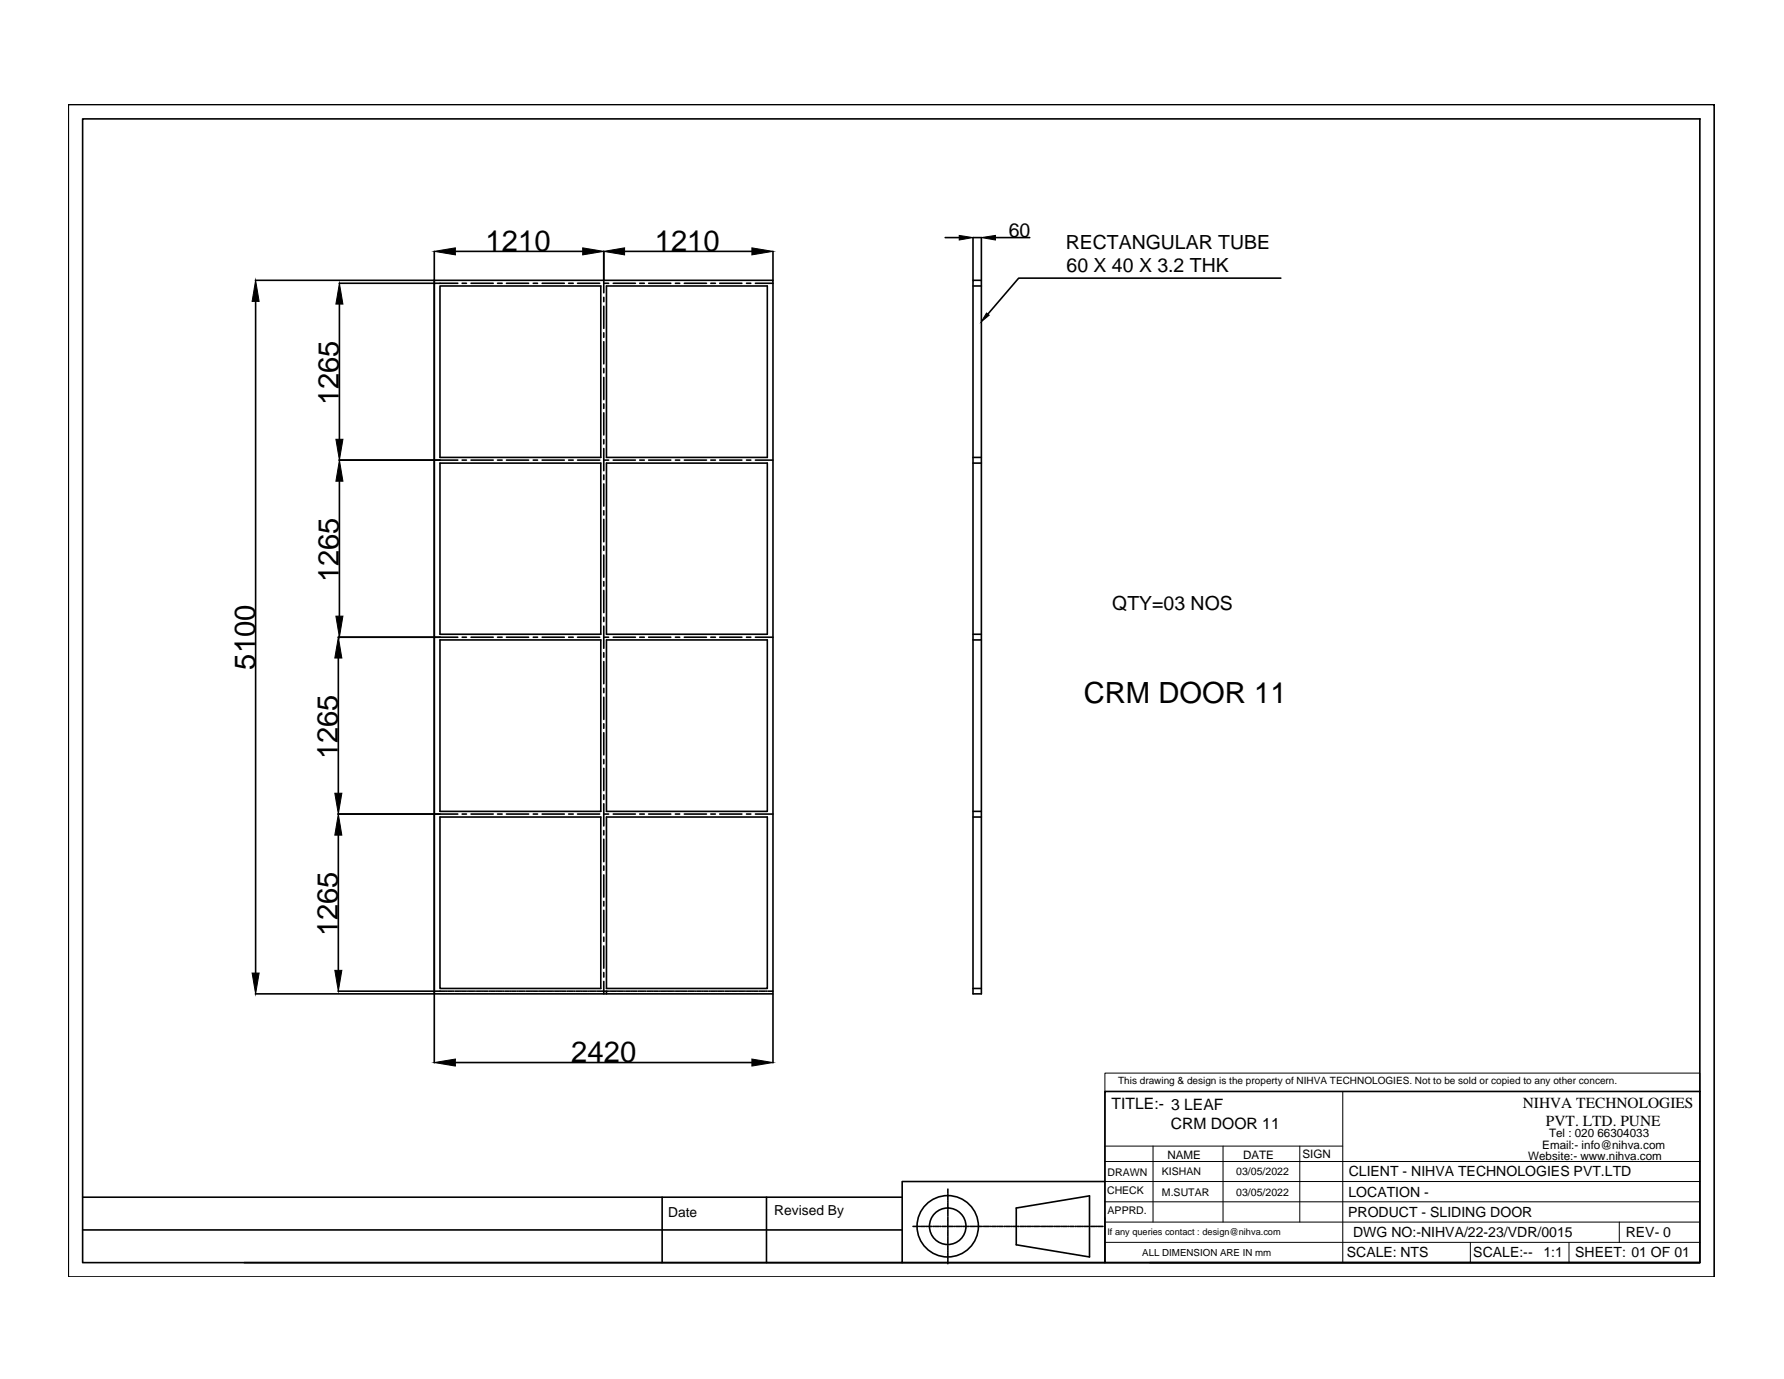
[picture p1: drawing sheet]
<svg xmlns="http://www.w3.org/2000/svg" width="279mm" height="216mm" viewBox="0 0 279 216" stroke-linecap="round" stroke-linejoin="round" font-family="sans-serif">
<!-- layer: 0 -->
<g fill="none" stroke="#000" stroke-width=".25">
<path d="M10.7 16.4h257.8v183.5h-257.8zM12.9 18.6h253.3v179.1h-253.3zM68 39.4v116.2h-28M71.3 39.4h20M94.6 39.4v6.4M97.8 39.4h20M121.1 39.4v4.5M148 37.2h2.2M155.9 37.2h5.4M40 43.9h28M40 47.2v105.1M53.1 44.4h18.6"/>
<path d="M53.2 47.6v21.2M68 43.9h53.1v111.7h-53.1zM68.9 44.8h25.2v26.8h-25.2zM72.4 44.4h.7M73.8 44.4h3.4M77.9 44.4h.7M79.3 44.4h3.5M83.5 44.4h.7M84.9 44.4h3.5M89.1 44.4h.7M90.5 44.4h3.4M94.6 46.6v.6"/>
<path d="M94.6 47.9v3.5M94.6 52.1v.7M94.6 53.5v3.5M94.6 57.7v.7M94.6 59.1v3.5M94.6 44.4h.7M95 44.8h25.2v26.8h-25.2zM96 44.4h3.5M100.2 44.4h.7M101.6 44.4h3.5M105.8 44.4h.7M107.2 44.4h3.4"/>
<path d="M111.3 44.4h.7M112.7 44.4h3.5M116.9 44.4h.7M118.3 44.4h2.8M152.4 43.9h1.3v111.7h-1.3zM152.4 44.8h1.3M152.4 43.9v-6.7h1.3v6.7M200.6 43.5h-41.1l-4.8 5.7M53.1 72h18.6M53.2 75.3v21.2M68.9 72.5h25.2v26.8h-25.2zM72.4 72h.7"/>
<path d="M73.8 72h3.4M77.9 72h.7M79.3 72h3.5M83.5 72h.7M84.9 72h3.5M89.1 72h.7M90.5 72h3.4M94.6 63.2v.8M94.6 64.6v3.5M94.6 68.8v.7M94.6 70.2v3.5M94.6 74.4v.7"/>
<path d="M94.6 75.8v3.4M94.6 80v.6M94.6 72h.7M95 72.5h25.2v26.8h-25.2zM96 72h3.5M100.2 72h.7M101.6 72h3.5M105.8 72h.7M107.2 72h3.4M111.3 72h.7M112.7 72h3.5M116.9 72h.7"/>
<path d="M118.3 72h2.8M152.4 72.5h1.3M152.4 71.6h1.3M52.9 99.8h18.8M72.4 99.8h.7M73.8 99.8h3.4M77.9 99.8h.7M79.3 99.8h3.5M83.5 99.8h.7M84.9 99.8h3.5M89.1 99.8h.7M90.5 99.8h3.4"/>
<path d="M94.6 81.3v3.5M94.6 85.5v.7M94.6 86.9v3.5M94.6 91v.8M94.6 92.4v3.5M94.6 96.6v.7M94.6 98v3.5M94.6 99.8h.7M96 99.8h3.5M100.2 99.8h.7M101.6 99.8h3.5M105.8 99.8h.7"/>
<path d="M107.2 99.8h3.4M111.3 99.8h.7M112.7 99.8h3.5M116.9 99.8h.7M118.3 99.8h2.8M152.4 99.3h1.3M53 103v21.2M68.9 100.2h25.2v26.8h-25.2zM94.6 102.2v.7M94.6 103.6v3.4M94.6 107.8v.6M94.6 109.2v3.4"/>
<path d="M94.6 113.3v.7M94.6 114.7v3.5M94.6 118.9v.7M95 100.2h25.2v26.8h-25.2zM152.4 100.2h1.3M52.9 127.5h18.8M53 130.8v21.1M68.9 127.9h25.2v26.9h-25.2zM72.4 127.5h.7M73.8 127.5h3.4M77.9 127.5h.7M79.3 127.5h3.5"/>
<path d="M83.5 127.5h.7M84.9 127.5h3.5M89.1 127.5h.7M90.5 127.5h3.4M94.6 120.3v3.5M94.6 124.4v.8M94.6 125.8v3.5M94.6 130v.7M94.6 131.4v3.5M94.6 135.6v.7M94.6 137v3.4M94.6 127.5h.7"/>
<path d="M95 127.9h25.2v26.9h-25.2zM96 127.5h3.5M100.2 127.5h.7M101.6 127.5h3.5M105.8 127.5h.7M107.2 127.5h3.4M111.3 127.5h.7M112.7 127.5h3.5M116.9 127.5h.7M118.3 127.5h2.8M152.4 127.9h1.3M152.4 127h1.3"/>
<path d="M52.9 155.2h16.9M68 155.6v10.8M69.9 155.2h.1M70.1 155.2h.8M71 155.2h.1M71.3 155.2h.7M72.1 155.2h.1M72.4 155.2h.7M73.2 155.2h.1M73.5 155.2h.7M74.3 155.2h.2M74.6 155.2h.7"/>
<path d="M75.4 155.2h.2M75.7 155.2h.7M76.6 155.2h.1M76.8 155.2h.7M77.7 155.2h.1M77.9 155.2h.7M78.8 155.2h.1M79.1 155.2h.6M79.9 155.2h.1M80.2 155.2h.6M81 155.2h.1M81.3 155.2h.7"/>
<path d="M82.1 155.2h.1M82.4 155.2h.7M83.2 155.2h.2M83.5 155.2h.7M84.4 155.2h.1M84.6 155.2h.7M85.5 155.2h.1M85.7 155.2h.7M86.6 155.2h.1M86.9 155.2h.6M87.7 155.2h.1M88 155.2h.6"/>
<path d="M88.8 155.2h.1M89.1 155.2h.7M89.9 155.2h.1M90.2 155.2h.7M91 155.2h.2M91.3 155.2h.7M92.1 155.2h.2M92.4 155.2h.7M93.2 155.2h.2M93.5 155.2h.7M94.3 155.2h.2M94.6 141.1v.7"/>
<path d="M94.6 142.5v3.5M94.6 146.7v.7M94.6 148.1v3.5M94.6 152.3v.7M94.6 153.7v1.9M94.6 155.2h.7M95 155.2v.4M95.5 155.2h.1M95.7 155.2h.8M96.6 155.2h.1M96.8 155.2h.8M97.7 155.2h.1"/>
<path d="M98 155.2h.7M98.8 155.2h.2M99.1 155.2h.7M99.9 155.2h.2M100.2 155.2h.7M101 155.2h.2M101.3 155.2h.7M102.1 155.2h.2M102.4 155.2h.7M103.3 155.2h.1M103.5 155.2h.8M104.4 155.2h.1"/>
<path d="M104.6 155.2h.8M105.5 155.2h.1M105.8 155.2h.7M106.6 155.2h.2M106.9 155.2h.7M107.7 155.2h.2M108 155.2h.7M108.8 155.2h.2M109.1 155.2h.7M109.9 155.2h.2M110.2 155.2h.7M111.1 155.2h.1"/>
<path d="M111.3 155.2h.7M112.2 155.2h.1M112.4 155.2h.7M113.3 155.2h.1M113.6 155.2h.6M114.4 155.2h.1M114.7 155.2h.7M115.5 155.2h.1M115.8 155.2h.7M116.6 155.2h.1M116.9 155.2h.7M117.7 155.2h.2"/>
<path d="M118 155.2h.7M118.9 155.2h.1M119.1 155.2h.7M120 155.2h.1M120.3 155.2h.8M121.1 155.6v10.8M152.4 154.8h1.3M71.3 166.4h46.5M173 170.9h93.2v26.8h-93.2zM12.9 192.6h128.4M12.9 187.4h128.4M103.7 187.4v10.3"/>
<path d="M120 187.4v10.3M141.3 197.7h31.7M143 192h.7M143.9 192h.1M144.2 192h.7M145 192h.1M145.3 192h.7M146.1 192h.1M146.4 192h.7M147.2 192h.1M147.5 192h.7M148.3 192h.2"/>
<path d="M148.4 186.2v.6M148.4 186.9v.2M148.4 187.2v.7M148.4 188v.2M148.4 188.3v.7M148.4 189.2v.1M148.4 189.4v.7M148.4 190.3v.1M148.4 190.6v.6M148.4 191.4v.1M148.4 191.7v.6M148.4 192.5v.1"/>
<path d="M148.4 192.8v.7M148.4 193.6v.1M148.4 193.9v.7M148.4 194.7v.1M148.4 195v.7M148.4 195.8v.2M148.4 196.1v.7M148.4 197v.1M148.4 197.2v.7M148.6 192h.7M149.5 192h.1M149.7 192h.7"/>
<path d="M150.6 192h.1M150.8 192h.7M151.7 192h.1M152 192h.6M152.8 192h.1M153.1 192h.6M153.9 192h.1M154.2 192h.7M155 192h.1M155.3 192h.7M156.1 192h.2M156.4 192h.7"/>
<path d="M157.3 192h.1M157.5 192h.7M158.4 192h.1M158.6 192h.7M159.2 189.1l11.4-1.9v9.6l-11.4-1.9zM159.5 192h.1M159.8 192h.6M160.6 192h.1M160.9 192h.6M161.7 192h.1M162 192h.7M162.8 192h.1"/>
<path d="M163.1 192h.7M163.9 192h.2M164.2 192h.7M165 192h.2M165.3 192h.7M166.1 192h.2M166.4 192h.7M167.2 192h.2M167.5 192h.7M168.4 192h.1M168.6 192h.8M169.5 192h.1"/>
<path d="M169.7 192h.8M170.6 192h.1M170.9 192h.7M171.7 192h.2M172 192h.7M173 185h-31.7v12.7h-103M180.1 197.7h86.1"/>
<circle cx="148.4" cy="192" r="2.86"/>
<circle cx="148.4" cy="192" r="4.8"/>
</g>
<g fill="#000" stroke="#000" stroke-width=".16">
<path d="M68 39.4l3.3-.6v1.1zM91.3 38.8l3.3 .6-3.3 .5zM94.6 39.4l3.2-.6v1.1zM117.8 38.8l3.3 .6-3.3 .5zM150.2 36.9l2.2 .3-2.2 .4zM153.7 37.2l2.2-.3v.7zM40 43.9l.6 3.3h-1.1zM53.2 44.4l.5 3.2h-1.1zM154.5 49l.4 .3-1.2 1.1zM52.6 68.8h1.1l-.5 3.2zM53.2 72l.5 3.3h-1.1zM52.6 96.5h1.1l-.5 3.3z"/>
<path d="M53 99.8l.5 3.2h-1.1zM52.4 124.2h1.1l-.5 3.3zM53 127.5l.5 3.3h-1.1zM39.5 152.3h1.1l-.6 3.3zM52.4 151.9h1.1l-.5 3.3zM68 166.4l3.3-.6v1.1zM117.8 165.8l3.3 .6-3.3 .5z"/>
</g>
<g fill="none" stroke="#000" stroke-width=".16">
<path d="M173 168h93.2v2.9h-93.2zM173 170.9v26.8M173 179.4h37.3M174.6 170.9h91.6M180.6 179.4v11.9M191.5 179.4v11.9M203.6 179.4v11.9M210.3 170.9v26.8M173 191.3h93.2M173 188.2h93.2M173 185h93.2M173 181.8h93.2"/>
<path d="M173 194.5h93.2M230.3 194.5v3.2M245.7 194.5v3.2M253.6 191.3v3.2"/>
</g>
<g font-size="4.6">
<text x="76.1" y="39.3">1210</text>
<text x="102.6" y="39.3">1210</text>
<text x="53.1" y="63.4" transform="rotate(-90 53.1 63.4)">1265</text>
<text x="53.1" y="91.2" transform="rotate(-90 53.1 91.2)">1265</text>
<text x="39.9" y="104.8" transform="rotate(-90 39.9 104.8)">5100</text>
<text x="169.7" y="110.1">CRM DOOR 11</text>
<text x="52.9" y="118.9" transform="rotate(-90 52.9 118.9)">1265</text>
<text x="52.9" y="146.6" transform="rotate(-90 52.9 146.6)">1265</text>
<text x="89.5" y="166.3">2420</text>
</g>
<g font-size="3">
<text x="158" y="37.2">60</text>
<text x="166.9" y="39">RECTANGULAR TUBE</text>
<text x="167" y="42.6">60 X 40 X 3.2 THK</text>
<text x="174.2" y="95.5">QTY=03 NOS</text>
</g>
<g font-size="2.5">
<text x="174.1" y="173.6">TITLE:- 3 LEAF</text>
<text x="183.4" y="176.8">CRM DOOR 11</text>
</g>
<g font-size="2.4">
<text x="238.5" y="173.5">NIHVA TECHNOLOGIES</text>
<text x="242.1" y="176.2">PVT. LTD. PUNE</text>
</g>
<g font-size="2.2">
<text x="211.2" y="184.2">CLIENT - NIHVA TECHNOLOGIES PVT.LTD</text>
<text x="104.6" y="190.5">Date</text>
<text x="121.3" y="190.3">Revised By</text>
<text x="211.1" y="190.5">PRODUCT - SLIDING DOOR</text>
<text x="211.2" y="187.4">LOCATION -</text>
<text x="210.9" y="196.8">SCALE: NTS</text>
<text x="211.9" y="193.7">DWG NO:-NIHVA/22-23/VDR/0015</text>
<text x="230.7" y="196.8">SCALE:--</text>
<text x="241.7" y="196.8">1:1</text>
<text x="246.7" y="196.8">SHEET: 01 OF 01</text>
<text x="254.6" y="193.7">REV- 0</text>
</g>
<g font-size="1.8">
<text x="241.5" y="179.9">Email:- info@nihva.com</text>
<text x="242.6" y="178.1">Tel : 020 66304033</text>
<text x="182.8" y="181.4">NAME</text>
<text x="194.7" y="181.4">DATE</text>
<text x="204" y="181.3">SIGN</text>
<text x="239.3" y="181.6">Website:- www.nihva.com</text>
</g>
<g font-size="1.7">
<text x="173.5" y="184.1">DRAWN</text>
<text x="182" y="184">KISHAN</text>
<text x="193.6" y="184">03/05/2022</text>
<text x="173.4" y="186.9">CHECK</text>
<text x="173.5" y="190">APPRD.</text>
<text x="182" y="187.2">M.SUTAR</text>
<text x="193.6" y="187.2">03/05/2022</text>
</g>
<text font-size="1.6" x="175.1" y="169.8">This drawing &amp; design is the property of NIHVA TECHNOLOGIES. Not to be sold or copied to any other concern.</text>
<text font-size="1.5" x="178.9" y="196.6">ALL DIMENSION ARE IN mm</text>
<text font-size="1.4" x="173.4" y="193.3">If any queries contact : design@nihva.com</text>
</svg>
